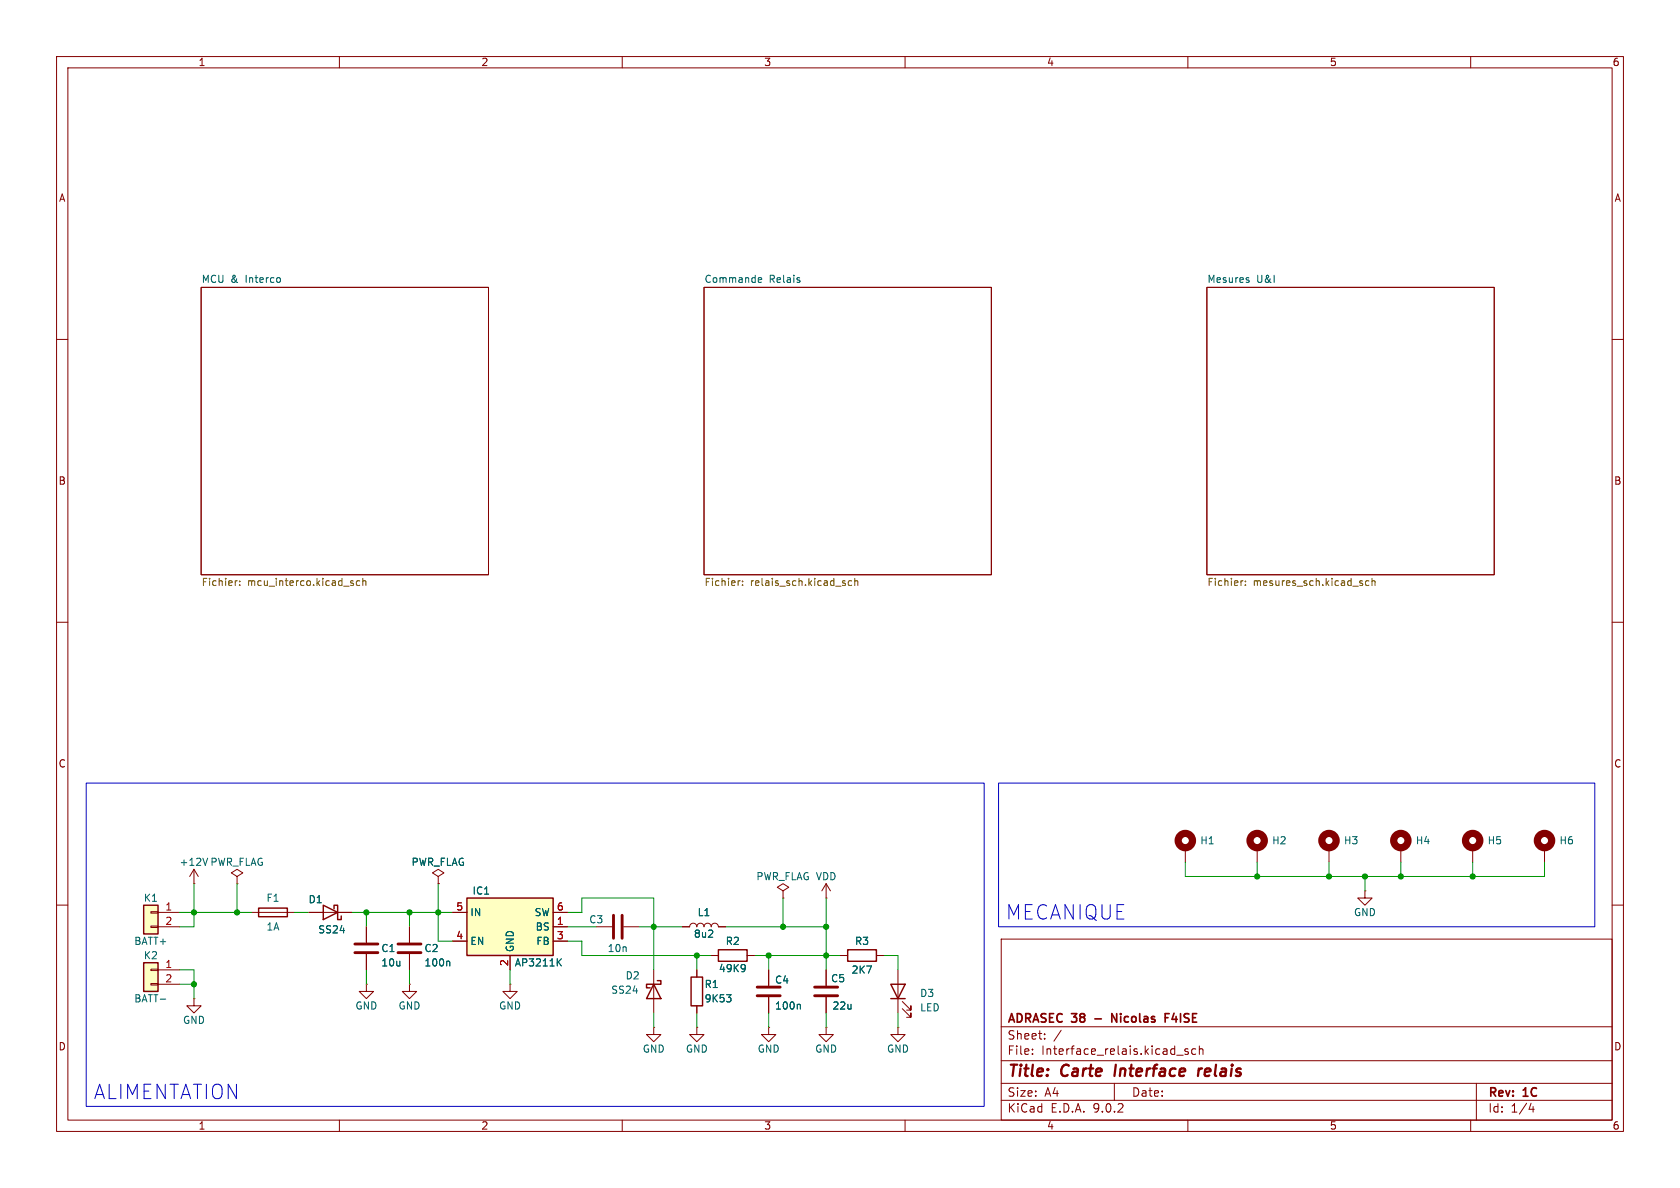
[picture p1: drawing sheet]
<svg xmlns="http://www.w3.org/2000/svg" width="297mm" height="210mm" viewBox="0 0 297 210" stroke-linecap="round" stroke-linejoin="round" font-family="sans-serif">
<g fill="none" stroke="#840000" stroke-width=".18">
<path d="M10 10h277v190h-277zM12 12h273v186h-273zM60 10v2M110 10v2M160 10v2M210 10v2M260 10v2M35.6 50.8h50.8v50.8h-50.8zM124.5 50.8h50.8v50.8h-50.8zM213.4 50.8h50.8v50.8h-50.8zM10 60h2M285 60h2"/>
<path d="M10 110h2M285 110h2M41.9 154.9l1-.6-1-.6-1 .6 1 .6v1.3M41.9 156.2h.1M77.5 154.9l1-.6-1-.6-1 .6 1 .6v1.3M77.5 156.2h.1M138.4 157.5l1-.7-1-.6-1 .6 1 .7v1.3M138.4 158.8h.1M146 158.8h.1M146 156.2l-.7 1.3M146 156.2l.8 1.3M146 156.2v2.6"/>
<path d="M10 160h2M72.4 163.8v2.8M72.4 168.7v2.8M105.4 163.8h2.8M110.2 163.8h2.8M115.6 171.5v7.6M120.6 163.8h1.3a.64 .64 0 0 1 .7-.6 .64 .64 0 0 1 .6 .6 .64 .64 0 0 1 .6-.6 .64 .64 0 0 1 .7 .6 .64 .64 0 0 1 .6-.6 .64 .64 0 0 1 .6 .6 .64 .64 0 0 1 .7-.6 .64 .64 0 0 1 .6 .6h1.3M123.2 171.5v1.2M123.2 177.8v1.3M125.7 168.9h1.3M132.1 168.9h1.2M135.9 171.5v2.7"/>
<path d="M135.9 176.3v2.8M146 171.5v2.7M146 176.3v2.8M148.6 168.9h1.3M154.9 168.9h1.3M177 166h108v32h-108zM285 160h2M60 198v2M110 198v2M115.6 181.6v1.3h1.2l-1.2 1.3-1.3-1.3h1.3M115.6 181.6h.1M123.2 181.6v1.3h1.3l-1.3 1.3-1.3-1.3h1.3"/>
<path d="M123.2 181.6h.1M135.9 181.6v1.3h1.3l-1.3 1.3-1.3-1.3h1.3M135.9 181.6h.1M146 181.6v1.3h1.3l-1.3 1.3-1.2-1.3h1.2M146 181.6h.1M160 198v2M177 194.5h108M177 191.5h108M177 187.5h108M177 181.5h108M182.5 186.3v.1M182.5 185.5v.1"/>
<path d="M184.7 183.6v.1M184.7 182.8v.1M187.6 182.1l-1.3 2M197 191.5v3M208 186.5h1.2M210 198v2M210 185.5l-.3-.1-.2 .2v.2l.5 .2v.3h-.5M211.4 185.5l-.4-.1-.3 .3v.4l.1 .2h.6M212 185.5l.2-.1 .4 .1 .1 .9M212 184.9v1.5M260 198v2M261 191.5v6.5"/>
<path d="M270.7 195l-.4 1.1h.9M271 195.6v1"/>
</g>
<path d="M197.3 188.2l-.3 2M211.9 188.9l-.1 1.3M212.5 188.9l-.4 .1-.2 .3" fill="none" stroke="#840000" stroke-width=".4"/>
<path d="M206 179.9h.5M206.7 179.2h-.7v1.5M207.6 179.1l-.4 1.1h.9M196.6 180.7v-1.5l.8 1.5" fill="none" stroke="#840000" stroke-width=".3"/>
<path d="M49.4 49.1l.2 .2-.2 .6M134.1 49.9h.5M134.1 49.1h.4l.2 .3-.6 .1M220.7 49.5l.1 .2-.1 .2M220.7 49.1h.1M79.3 169.9l.2 .2v.7M128.4 175.8h.8l-.4 .5M129.1 176.4l.1 .2-.1 .4M131.6 170.6h.1a1.07 1.07 0 0 1-.1 1.1M131.7 171l-.1 .2M141.3 177.5l.2 .2v.7" fill="none" stroke="#006464" stroke-width=".18"/>
<g fill="none" stroke="#725600" stroke-width=".18">
<path d="M41.9 102.7h-.2M42.4 103.4v.1M42.4 102.7v.1M62.1 102.7h.4M62.1 103.1h.4v.2l-.2 .2h-.2M63.6 102.7h-.4l-.2 .2 .1 .5h.5M64.1 102.8l.2-.1h.3l.1 .8M64.1 102.2v1.3M130.8 102.7h-.2M131.3 103.4v.1M131.3 102.7v.1M149.4 103.1v.3"/>
<path d="M150.6 102.7h-.4l-.2 .2 .1 .5h.5M151.1 102.8l.2-.1h.3l.1 .8M151.1 102.2v1.3M219.7 102.7h-.2M220.2 103.4v.1M220.2 102.7v.1M242 102.7h-.4l-.2 .2 .1 .5h.5M242.5 102.8l.2-.1h.3l.1 .8M242.5 102.2v1.3"/>
</g>
<path d="M70.4 166.9h4M70.4 168.4h4M108.5 161.8v4.1M110 161.8v4.1M133.9 174.5h4M133.9 176h4M144 174.5h4.1M144 176h4.1" fill="none" stroke="#840000" stroke-width=".51"/>
<path d="M115.6 174l1.2 2.5h-2.5zM116.2 173.4h.6v.6h-2.5v.6h.6M122.2 172.7h2v5.1h-2zM127 167.9h5.1v2h-5.1zM149.9 167.9h5v2h-5z" fill="none" stroke="#840000" stroke-width=".25"/>
<path d="M82.5 158.8h15.3v10.1h-15.3z" fill="#ffffc2"/>
<path d="M82.5 158.8h15.3v10.1h-15.3zM45.7 160.5h5.1v1.6h-5.1zM57.1 160l2.6 1.3-2.6 1.3zM59.1 160.7v-.7h.6v2.6h.6v-.7" fill="none" stroke="#840000" stroke-width=".25"/>
<g fill="none" stroke="#840000" stroke-width=".18">
<path d="M34.3 156.2h.1M34.3 153.7l-.8 1.2M34.3 153.7l.8 1.2M34.3 153.7v2.5M34.3 176.5v1.3h1.3l-1.3 1.3-1.3-1.3h1.3M34.3 176.5h.1M44.4 161.3h7.7M54.6 161.3h7.6M64.8 163.8v2.8M64.8 168.7v2.8M80 161.3h2.5M80 166.4h2.5"/>
<path d="M90.2 168.9v2.6M97.8 161.3h2.5M97.8 166.4h2.5M97.8 163.8h2.5"/>
</g>
<path d="M36.7 151.7l-.4 1.3M98.7 170l.5 .8M99.2 169.5l-.7 .7" fill="none" stroke="#006464" stroke-width=".18"/>
<path d="M62.7 166.9h4.1M62.7 168.4h4.1" fill="none" stroke="#840000" stroke-width=".51"/>
<path d="M25.4 170.2h2.5v5.1h-2.5z" fill="#ffffc2"/>
<path d="M25.4 170.2h2.5v5.1h-2.5z" fill="none" stroke="#840000" stroke-width=".25"/>
<path d="M26.7 171.3h1.2v.3h-1.2zM26.7 173.9h1.2v.2h-1.2zM27.9 171.5h3.8M27.9 174h3.8" fill="none" stroke="#840000" stroke-width=".18"/>
<path d="M28.3 176.6h1" fill="none" stroke="#006464" stroke-width=".18"/>
<path d="M25.4 160h2.5v5.1h-2.5z" fill="#ffffc2"/>
<path d="M25.4 160h2.5v5.1h-2.5zM157.5 174h2.5l-1.3 2.5zM157.5 176.5h2.5" fill="none" stroke="#840000" stroke-width=".25"/>
<g fill="none" stroke="#840000" stroke-width=".18">
<path d="M77.5 156.2h.1M209.5 149.9v2.5M222.2 149.9v2.5M234.9 149.9v2.5M241.3 157.5v1.3h1.3l-1.3 1.2-1.3-1.2h1.3M241.3 157.5h.1M247.6 149.9v2.5M260.3 149.9v2.5M273 149.9v2.5M26.7 161.2h1.2v.2h-1.2zM26.7 163.7h1.2v.3h-1.2zM27.9 161.3h3.8"/>
<path d="M27.9 163.8h3.8M54.6 161.3h2.5M59.7 161.3h2.5M64.8 174v1.3h1.2l-1.2 1.2-1.3-1.2h1.3M64.8 174h.1M64.8 163.8v2.8M64.8 168.7v2.8M72.4 174v1.3h1.3l-1.3 1.2-1.3-1.2h1.3M72.4 174h.1M72.4 163.8v2.8M72.4 168.7v2.8M80 161.3h2.5"/>
<path d="M80 166.4h2.5M90.2 174v1.3h1.2l-1.2 1.2-1.3-1.2h1.3M90.2 174h.1M90.2 168.9v2.6M97.8 161.3h2.5M97.8 163.8h2.5M97.8 166.4h2.5M120.6 163.8h1.3M123.2 171.5v1.2M123.2 177.8v1.3M125.7 168.9h1.3M127 163.8h1.3"/>
<path d="M132.1 168.9h1.2M135.9 171.5v2.7M135.9 176.3v2.8M146 171.5v2.7M146 176.3v2.8M148.6 168.9h1.3M154.9 168.9h1.3M158.7 171.5v7.6M159.5 178.3l1.5 1.5v-.7v.7h-.7M159.5 177l1.5 1.6v-.8v.8h-.7M158.7 181.6v1.3h1.3l-1.3 1.3-1.2-1.3h1.2M158.7 181.6h.1"/>
</g>
<g fill="none" stroke="#840000" stroke-width="1.3">
<circle cx="209.5" cy="148.6" r="1.27"/>
<circle cx="222.2" cy="148.6" r="1.27"/>
<circle cx="234.9" cy="148.6" r="1.27"/>
<circle cx="247.6" cy="148.6" r="1.27"/>
<circle cx="260.4" cy="148.6" r="1.27"/>
<circle cx="273.1" cy="148.6" r="1.27"/>
</g>
<g fill="none" stroke="#009600" stroke-width=".18">
<path d="M34.3 156.2v7.6h-2.6M41.9 156.2v5.1M77.5 156.2v10.2h2.5M138.4 158.8v5M146 158.8v12.7M209.5 152.4v2.5h63.5v-2.5M222.2 152.4v2.5M234.9 152.4v2.5M241.3 154.9v2.6M247.6 152.4v2.5M260.3 152.4v2.5M31.7 161.3h12.7"/>
<path d="M31.7 171.5h2.6v5M31.7 174h2.6M52.1 161.3h2.5M62.2 161.3h17.8M64.8 161.3v2.5M64.8 171.5v2.5M72.4 161.3v2.5M72.4 171.5v2.5M90.2 171.5v2.5M100.3 166.4h2.6v2.5h22.8M100.3 161.3h2.6v-2.5h12.7v12.7M100.3 163.8h5.1"/>
<path d="M113 163.8h7.6M115.6 179.1v2.5M123.2 168.9v2.6M123.2 179.1v2.5M128.3 163.8h17.7M133.3 168.9h15.3M135.9 168.9v2.6M135.9 179.1v2.5M146 179.1v2.5M156.2 168.9h2.5v2.6M158.7 179.1v2.5"/>
</g>
<path d="M15.2 138.4h158.8v57.2h-158.8zM176.5 138.4h105.4v25.4h-105.4z" fill="none" stroke="#0000c2" stroke-width=".18"/>
<path d="M79.3 169.9l.2 .2v.7M98.7 170l.5 .8M99.2 169.5l-.7 .7M128.4 175.8h.8l-.4 .5M129.1 176.4l.1 .2-.1 .4M131.6 170.6h.1a1.07 1.07 0 0 1-.1 1.1M131.7 171l-.1 .2M141.3 177.5l.2 .2v.7" fill="none" stroke="#006464" stroke-width=".18"/>
<g fill="#009600" stroke="#009600" stroke-width=".18">
<circle cx="123.2" cy="168.9" r=".46"/>
<circle cx="260.3" cy="154.9" r=".46"/>
<circle cx="247.6" cy="154.9" r=".46"/>
<circle cx="241.3" cy="154.9" r=".46"/>
<circle cx="234.9" cy="154.9" r=".46"/>
<circle cx="146" cy="168.9" r=".46"/>
<circle cx="135.9" cy="168.9" r=".46"/>
<circle cx="146" cy="163.8" r=".46"/>
<circle cx="138.4" cy="163.8" r=".46"/>
<circle cx="222.2" cy="154.9" r=".46"/>
<circle cx="72.4" cy="161.3" r=".46"/>
<circle cx="41.9" cy="161.3" r=".46"/>
<circle cx="64.8" cy="161.3" r=".46"/>
<circle cx="115.6" cy="163.8" r=".46"/>
<circle cx="77.5" cy="161.3" r=".46"/>
<circle cx="34.3" cy="161.3" r=".46"/>
<circle cx="34.3" cy="174" r=".46"/>
</g>
<g font-size="3.5" fill="#0000c2">
<text x="177.8" y="162.8">MECANIQUE</text>
<text x="16.5" y="194.5">ALIMENTATION</text>
</g>
<g font-size="2.8" fill="#840000">
<text x="178" y="190.9">Title:</text>
<text x="187.7" y="190.9">Carte</text>
<text x="197.9" y="190.9">Interface</text>
<text x="213.4" y="190.9">relais</text>
</g>
<g font-size="2.1" fill="#840000">
<text x="178" y="184">Sheet:</text>
<text x="178" y="181.2">ADRASEC 38</text>
<text x="194.2" y="181.2">-</text>
<text x="197.8" y="181.2">Nicolas</text>
<text x="207.8" y="181.2">F4ISE</text>
<text x="178" y="186.7">File:</text>
<text x="184.1" y="186.7">Interface_relais.kicad_sch</text>
<text x="178" y="196.9">KiCad</text>
<text x="178" y="194.1">Size:</text>
<text x="184.7" y="194.1">A4</text>
<text x="185.7" y="196.9">E.D.A.</text>
<text x="193.3" y="196.9">9.0.2</text>
<text x="200" y="194.1">Date:</text>
<text x="263" y="194.3">Rev:</text>
<text x="263" y="196.9">Id:</text>
<text x="267.1" y="196.9">1/4</text>
<text x="269.4" y="194.3">1C</text>
</g>
<g font-size="1.8" fill="#840000">
<text x="35" y="11.9">1</text>
<text x="85" y="11.9">2</text>
<text x="135" y="11.9">3</text>
<text x="185" y="11.9">4</text>
<text x="235" y="11.9">5</text>
<text x="285" y="11.9">6</text>
<text x="10.3" y="35.9">A</text>
<text x="285.3" y="35.9">A</text>
<text x="10.3" y="85.9">B</text>
<text x="285.3" y="85.9">B</text>
<text x="10.3" y="135.9">C</text>
<text x="285.3" y="135.9">C</text>
<text x="10.3" y="185.9">D</text>
<text x="285.3" y="185.9">D</text>
<text x="35" y="199.9">1</text>
<text x="85" y="199.9">2</text>
<text x="135" y="199.9">3</text>
<text x="185" y="199.9">4</text>
<text x="235" y="199.9">5</text>
<text x="285" y="199.9">6</text>
</g>
<g font-size="1.8" fill="#006464">
<text x="35.6" y="50.1">MCU &amp;</text>
<text x="43.5" y="50.1">Interco</text>
<text x="124.5" y="50.1">Commande</text>
<text x="136" y="50.1">Relais</text>
<text x="213.4" y="50.1">Mesures</text>
<text x="222.2" y="50.1">U&amp;I</text>
<text x="212.1" y="149.5">H1</text>
<text x="224.8" y="149.5">H2</text>
<text x="237.5" y="149.5">H3</text>
<text x="250.2" y="149.5">H4</text>
<text x="262.9" y="149.5">H5</text>
<text x="275.6" y="149.5">H6</text>
<text x="31.6" y="153.3">+12V</text>
<text x="37.1" y="153.3">PWR_FLAG</text>
<text x="72.7" y="153.3">PWR_FLAG</text>
<text x="133.6" y="155.8">PWR_FLAG VDD</text>
<text x="25.3" y="159.6">K1</text>
<text x="47" y="159.6">F1</text>
<text x="54.5" y="159.9">D1</text>
<text x="83.4" y="158.3">IC1</text>
<text x="23.6" y="167.2">BATT+</text>
<text x="47" y="164.7">1A</text>
<text x="56.2" y="165.2">SS24</text>
<text x="83.1" y="162.2">IN</text>
<text x="83.1" y="167.2">EN</text>
<text x="94.4" y="162.2">SW</text>
<text x="94.6" y="164.7">BS</text>
<text x="94.7" y="167.2">FB</text>
<text x="104.1" y="163.4">C3</text>
<text x="122.6" y="166">8u2</text>
<text x="123.2" y="162.2">L1</text>
<text x="128.2" y="167.2">R2</text>
<text x="151.1" y="167.2">R3</text>
<text x="239.3" y="162.2">GND</text>
<text x="25.3" y="169.8">K2</text>
<text x="67.3" y="168.5">C1</text>
<text x="67.3" y="171">10u</text>
<text x="74.9" y="168.5">C2</text>
<text x="74.9" y="171">100n</text>
<text x="90.9" y="171">AP3211K</text>
<text x="91" y="168.4" transform="rotate(-90 91 168.4)">GND</text>
<text x="107.3" y="168.5">10n</text>
<text x="110.5" y="173.3">D2</text>
<text x="127" y="172.1">49K9</text>
<text x="146.8" y="173.8">C5</text>
<text x="150.5" y="172.3">2K7</text>
<text x="23.6" y="177.4">BATT-</text>
<text x="62.7" y="178.7">GND</text>
<text x="70.4" y="178.7">GND</text>
<text x="88.1" y="178.7">GND</text>
<text x="108" y="175.9">SS24</text>
<text x="124.5" y="174.9">R1</text>
<text x="124.5" y="177.4">9K53</text>
<text x="136.9" y="174.1">C4</text>
<text x="136.9" y="178.7">100n</text>
<text x="147.1" y="178.7">22u</text>
<text x="162.6" y="176.4">D3</text>
<text x="162.6" y="179">LED</text>
<text x="32.3" y="181.2">GND</text>
<text x="113.5" y="186.3">GND</text>
<text x="121.2" y="186.3">GND</text>
<text x="133.9" y="186.3">GND</text>
<text x="144" y="186.3">GND</text>
<text x="156.7" y="186.3">GND</text>
</g>
<g font-size="1.8" fill="#725600">
<text x="35.6" y="103.9">Fichier:</text>
<text x="43.7" y="103.9">mcu_interco.kicad_sch</text>
<text x="124.5" y="103.9">Fichier:</text>
<text x="132.6" y="103.9">relais_sch.kicad_sch</text>
<text x="213.4" y="103.9">Fichier:</text>
<text x="221.5" y="103.9">mesures_sch.kicad_sch</text>
</g>
<g font-size="1.8" fill="#a90000">
<text x="29.1" y="161">1</text>
<text x="80.6" y="161">5</text>
<text x="98.4" y="161">6</text>
<text x="29.1" y="163.6">2</text>
<text x="80.6" y="166.1">4</text>
<text x="98.4" y="163.6">1</text>
<text x="98.4" y="166.1">3</text>
<text x="29.1" y="171.2">1</text>
<text x="29.1" y="173.7">2</text>
<text x="89.9" y="170.9" transform="rotate(-90 89.9 170.9)">2</text>
</g>
</svg>
